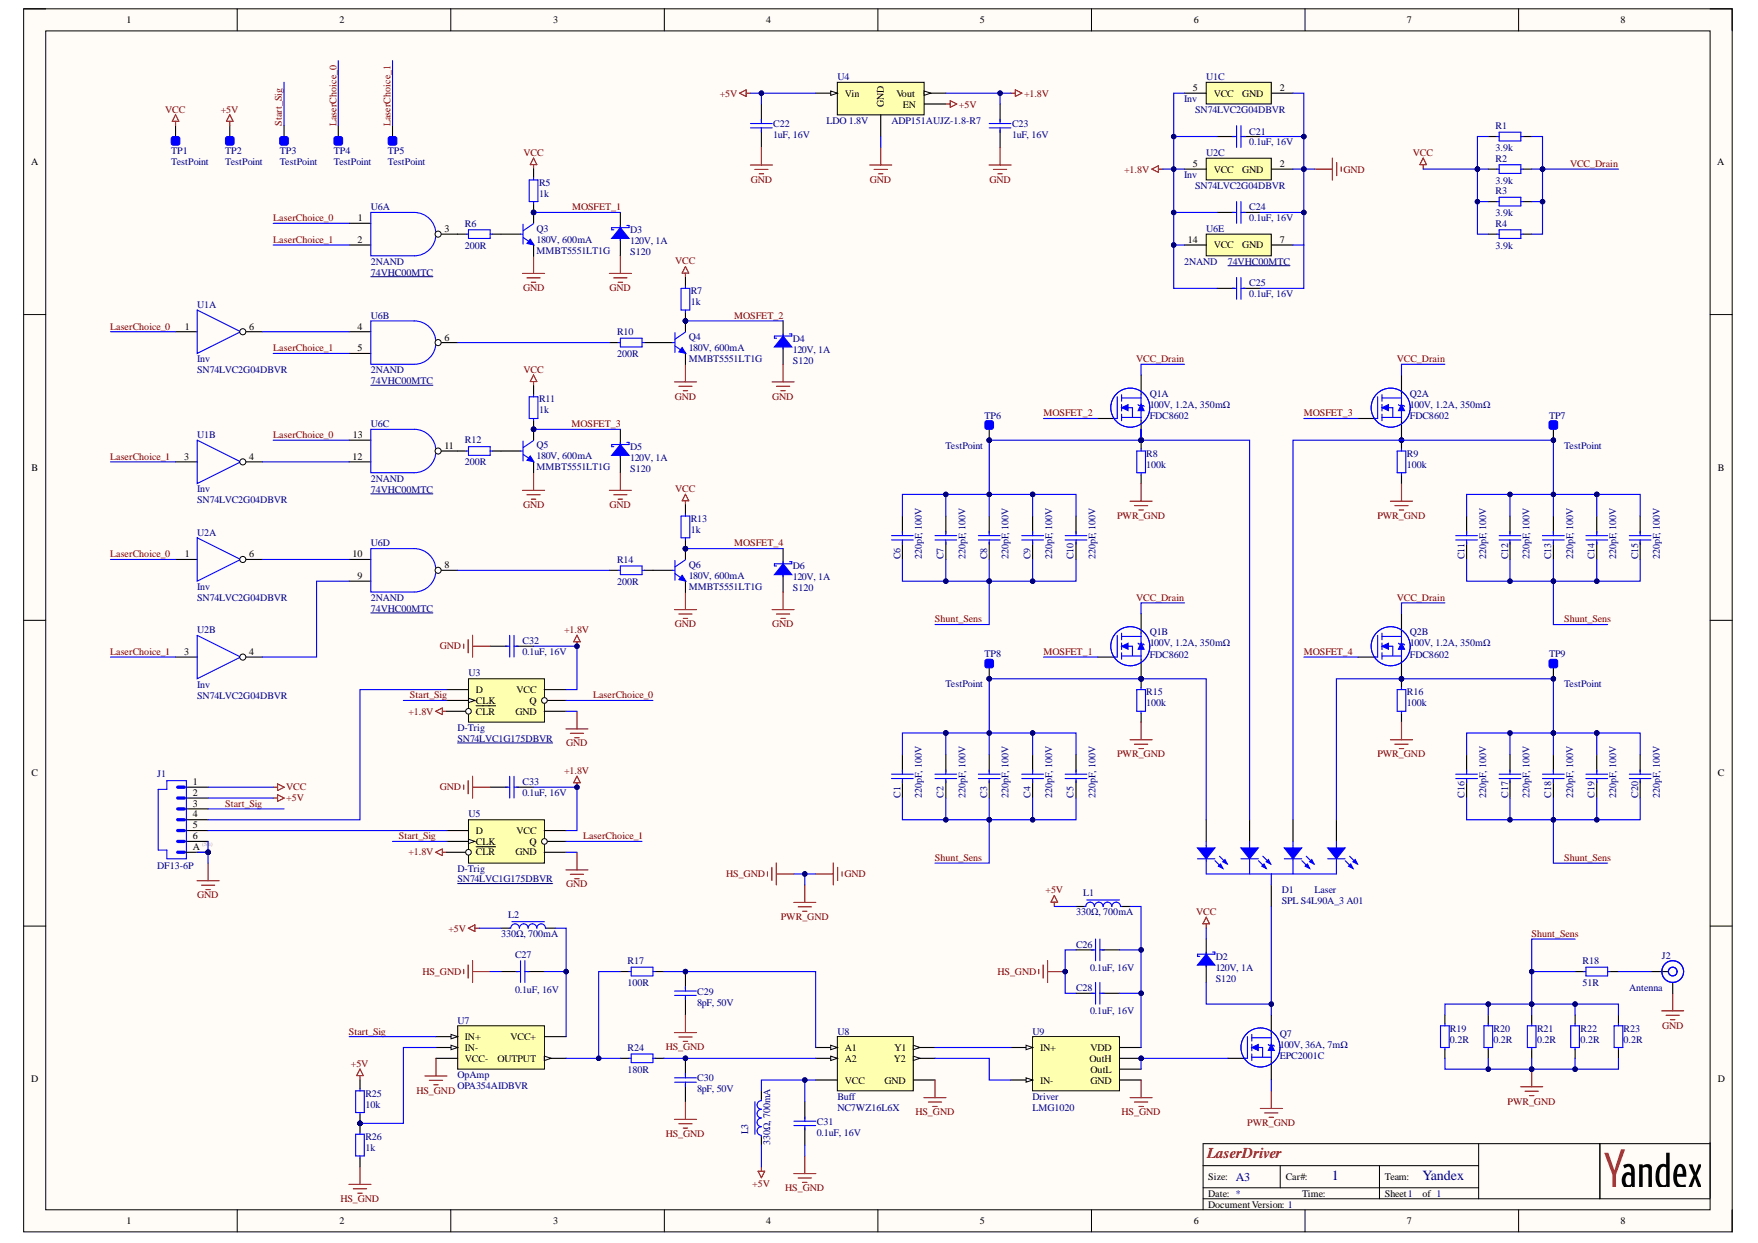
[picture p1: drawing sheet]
# Altium project LaserDriver.PrjPcb
1 sheet, 95 parts. Net scope: global (net labels, ports and power ports of the same name join across sheets).
Board file: LaserDriver.PcbDoc

## Sheet LaserDriver.SchDoc: LaserDriver
size A3; Organization: Altium Limited; Address1: L3, 12a Rodborough Rd; Address2: Frenchs Forest; Address3: NSW; Address4: Australia 2086; SheetNumber: 1; SheetTotal: 1; Version: 1

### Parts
C1  220pF, 100V  [0402 Capicator]
C2  220pF, 100V  [0402 Capicator]
C3  220pF, 100V  [0402 Capicator]
C4  220pF, 100V  [0402 Capicator]
C5  220pF, 100V  [0402 Capicator]
C6  220pF, 100V  [0402 Capicator]
C7  220pF, 100V  [0402 Capicator]
C8  220pF, 100V  [0402 Capicator]
C9  220pF, 100V  [0402 Capicator]
C10  220pF, 100V  [0402 Capicator]
C11  220pF, 100V  [0402 Capicator]
C12  220pF, 100V  [0402 Capicator]
C13  220pF, 100V  [0402 Capicator]
C14  220pF, 100V  [0402 Capicator]
C15  220pF, 100V  [0402 Capicator]
C16  220pF, 100V  [0402 Capicator]
C17  220pF, 100V  [0402 Capicator]
C18  220pF, 100V  [0402 Capicator]
C19  220pF, 100V  [0402 Capicator]
C20  220pF, 100V  [0402 Capicator]
C21  0.1uF, 16V  [0402 Capicator]
C22  1uF, 16V  [0402 Capicator]
C23  1uF, 16V  [0402 Capicator]
C24  0.1uF, 16V  [0402 Capicator]
C25  0.1uF, 16V  [0402 Capicator]
C26  0.1uF, 16V  [0402 Capicator]
C27  0.1uF, 16V  [0402 Capicator]
C28  0.1uF, 16V  [0402 Capicator]
C29  8pF, 50V  [0603 Capicator]
C30  8pF, 50V  [0603 Capicator]
C31  0.1uF, 16V  [0402 Capicator]
C32  0.1uF, 16V  [0402 Capicator]
C33  0.1uF, 16V  [0402 Capicator]
D1  Laser  [SPL S4L90A_3 A01]
D2  120V, 1A  Part Number: S120  [SOD-123FL]
D3  120V, 1A  Part Number: S120  [SOD-123FL]
D4  120V, 1A  Part Number: S120  [SOD-123FL]
D5  120V, 1A  Part Number: S120  [SOD-123FL]
D6  120V, 1A  Part Number: S120  [SOD-123FL]
J1  DF13-6P  [DF13-6p-1.25H]
J2  Antenna  [IPX U. FL]
L1  330Ω, 700mA  [0402 Inductor]
L2  330Ω, 700mA  [0402 Inductor]
L3  330Ω, 700mA  [0402 Inductor]
Q1  100V, 1.2A, 350mΩ  Part Number: FDC8602  [SOT236]  (parts A,B of 2)
Q2  100V, 1.2A, 350mΩ  Part Number: FDC8602  [SOT236]  (parts A,B of 2)
Q3  180V, 600mA  Part Number: MMBT5551LT1G  [SOT-23]
Q4  180V, 600mA  Part Number: MMBT5551LT1G  [SOT-23]
Q5  180V, 600mA  Part Number: MMBT5551LT1G  [SOT-23]
Q6  180V, 600mA  Part Number: MMBT5551LT1G  [SOT-23]
Q7  100V, 36A, 7mΩ  [EPC2001C]
R1  3.9k  [0402 Resistor]
R2  3.9k  [0402 Resistor]
R3  3.9k  [0402 Resistor]
R4  3.9k  [0402 Resistor]
R5  1k  [0402 Resistor]
R6  200R  [0402 Resistor]
R7  1k  [0402 Resistor]
R8  100k  [0402 Resistor]
R9  100k  [0402 Resistor]
R10  200R  [0402 Resistor]
R11  1k  [0402 Resistor]
R12  200R  [0402 Resistor]
R13  1k  [0402 Resistor]
R14  200R  [0402 Resistor]
R15  100k  [0402 Resistor]
R16  100k  [0402 Resistor]
R17  100R  [0402 Resistor]
R18  51R  [0402 Resistor]
R19  0.2R  [0402 Resistor]
R20  0.2R  [0402 Resistor]
R21  0.2R  [0402 Resistor]
R22  0.2R  [0402 Resistor]
R23  0.2R  [0402 Resistor]
R24  180R  [0402 Resistor]
R25  10k  [0402 Resistor]
R26  1k  [0402 Resistor]
TP1  TestPoint  [TestPoint]
TP2  TestPoint  [TestPoint]
TP3  TestPoint  [TestPoint]
TP4  TestPoint  [TestPoint]
TP5  TestPoint  [TestPoint]
TP6  TestPoint  [TestPoint]
TP7  TestPoint  [TestPoint]
TP8  TestPoint  [TestPoint]
TP9  TestPoint  [TestPoint]
U1  Inv  Part Number: SN74LVC2G04DBVR  [SOT236]  (parts A,B,C of 3)
U2  Inv  Part Number: SN74LVC2G04DBVR  [SOT236]  (parts A,B,C of 3)
U3  D-Trig  Part Number: SN74LVC1G175DBVR  [SOT236]
U4  LDO 1.8V  Part Number: ADP151AUJZ-1.8-R7  [SOT-23-5]
U5  D-Trig  Part Number: SN74LVC1G175DBVR  [SOT236]
U6  2NAND  Part Number: 74VHC00MTC  [TSSOP-14]  (parts A,B,C,D,E of 5)
U7  OpAmp  Part Number: OPA354AIDBVR  [SOT-23-5]
U8  Buff  Part Number: NC7WZ16L6X  [MicroPak 6-Lead]
U9  Driver  Part Number: LMG1020  [WCSP]

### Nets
+1.8V: C21.1 C23.2 C24.1 C25.1 C32.2 C33.2 U1.5(VCC) U2.5(VCC) U3.5(VCC) U3.6(~{CLR}) U4.5(Vout) U5.5(VCC) U5.6(~{CLR}) U6.14(VCC)
+5V: C22.2 J1.2 L1.1 L2.1 L3.1 R25.2 TP2.1 U4.1(Vin) U4.3(EN)
GND: C21.2 C22.1 C23.1 C24.2 C25.2 C26.1 C27.1 C28.1 C29.2 C30.1 C31.1 C32.1 C33.1 D3.1 D4.1 D5.1 D6.1 J1.6 J1.Sh(A) J2.A(GND) Q3.2 Q4.2 Q5.2 Q6.2 Q7.4(Source) R8.1 R9.1 R15.1 R16.1 R19.1 R20.1 R21.1 R22.1 R23.1 R26.1 U1.2(GND) U2.2(GND) U3.2(GND) U4.2(GND) U5.2(GND) U6.7(GND) U7.2(VCC-) U8.2(GND) U9.B1(GND)  [also labelled HS_GND, PWR_GND]
VCC: D2.2 J1.1 R1.1 R2.1 R3.1 R4.1 R5.2 R7.2 R11.2 R13.2 TP1.1
LaserChoice_0: TP4.1 U1.1(1A) U2.1(1A) U3.4(Q) U6.1(A0) U6.13(A2)
LaserChoice_1: TP5.1 U1.3(2А) U2.3(2А) U5.4(Q) U6.2(B0) U6.5(B1)
MOSFET_1: D3.2 Q1.3(Gate) Q3.3 R5.1
MOSFET_2: D4.2 Q1.1(Gate) Q4.3 R7.1
MOSFET_3: D5.2 Q2.1(Gate) Q5.3 R11.1
MOSFET_4: D6.2 Q2.3(Gate) Q6.3 R13.1
Shunt_Sens: C1.2 C2.2 C3.2 C4.2 C5.2 C6.2 C7.2 C8.2 C9.2 C10.2 C11.2 C12.2 C13.2 C14.2 C15.2 C16.2 C17.2 C18.2 C19.2 C20.2 R18.1 R19.2 R20.2 R21.2 R22.2 R23.2
Start_Sig: J1.3 TP3.1 U3.1(CLK) U5.1(CLK) U7.3(IN+)
VCC_Drain: Q1.4(Drain) Q1.6(Drain) Q2.4(Drain) Q2.6(Drain) R1.2 R2.2 R3.2 R4.2
NetC1_1: C1.1 C2.1 C3.1 C4.1 C5.1 D1.1(Anode_ch1) Q1.2(Source) R15.2 TP8.1
NetC6_1: C6.1 C7.1 C8.1 C9.1 C10.1 D1.2(Anode_ch2) Q1.5(Source) R8.2 TP6.1
NetC11_1: C11.1 C12.1 C13.1 C14.1 C15.1 D1.3(Anode_ch3) Q2.5(Source) R9.2 TP7.1
NetC16_1: C16.1 C17.1 C18.1 C19.1 C20.1 D1.4(Anode_ch4) Q2.2(Source) R16.2 TP9.1
NetC26_2: C26.2 C28.2 L1.2 U9.A1(VDD)
NetC27_2: C27.2 L2.2 U7.5(VCC+)
NetC29_1: C29.1 R17.2 U8.1(A1)
NetC30_2: C30.2 R24.2 U8.3(A2)
NetC31_2: C31.2 L3.2 U8.5(VCC)
NetD1_5: D1.5(Cathode) D2.1 Q7.3(Drain)
NetJ1_4: J1.4 U3.3(D)
NetJ1_5: J1.5 U5.3(D)
NetJ2_1: J2.1(Antenna) R18.2
NetQ3_1: Q3.1 R6.2
NetQ4_1: Q4.1 R10.2
NetQ5_1: Q5.1 R12.2
NetQ6_1: Q6.1 R14.2
NetQ7_1: Q7.1(Gate) U9.A2(OutH) U9.B2(OutL)
NetR6_1: R6.1 U6.3(~{O}0)
NetR10_1: R10.1 U6.6(~{O}1)
NetR12_1: R12.1 U6.11(~{O}2)
NetR14_1: R14.1 U6.8(~{O}3)
NetR17_1: R17.1 R24.1 U7.1(OUTPUT)
NetR25_1: R25.1 R26.2 U7.4(IN-)
NetU1_4: U1.4(2Y) U6.12(B2)
NetU1_6: U1.6(1Y) U6.4(A1)
NetU2_4: U2.4(2Y) U6.9(B3)
NetU2_6: U2.6(1Y) U6.10(A3)
NetU8_4: U8.4(Y2) U9.C2(IN-)
NetU8_6: U8.6(Y1) U9.C1(IN+)
